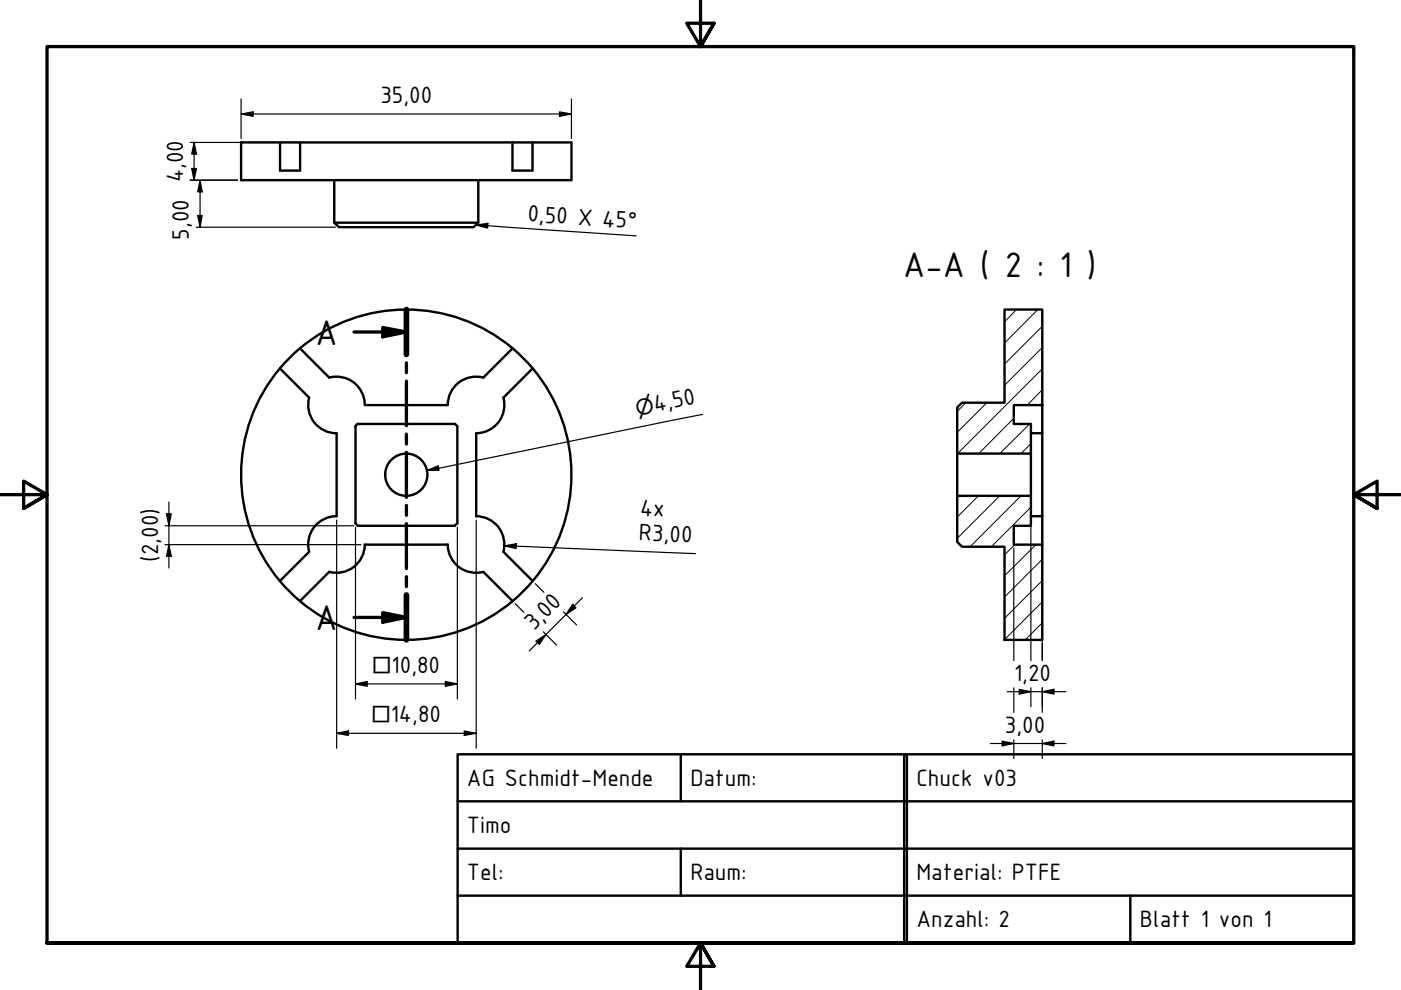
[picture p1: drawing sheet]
<svg xmlns="http://www.w3.org/2000/svg" width="297mm" height="210mm" viewBox="0 0 297 210" stroke-linecap="round" stroke-linejoin="round" font-family="sans-serif">
<!-- layer: Hatch (ISO) -->
<g fill="none" stroke="#000" stroke-width=".21">
<path d="M215.5 65.6l-2.5 2.6M220 65.6l-7 7.1M221 78.2l-18 18M221 73.7l-8 8M221 69.2l-8 8M204.8 85.4l-1.9 1.8M209.2 85.4l-6.3 6.3M214.9 88.7l-7.4 7.5M218.3 89.9l-6.3 6.3M218.6 94.1l-2.1 2.1M221 82.6l-3.2 3.3M203 105.1l-.1 .1"/>
<path d="M207.5 105.1l-4.6 4.5M212 105.1l-9.1 9M215.1 115.5l-2.1 2.1M216.5 105.1l-10.8 10.8M218.6 107.5l-8.4 8.4M219.6 115.5l-6.6 6.6M221 118.6l-8 8M221 132.1l-3.6 3.6M221 127.6l-8 8M221 123.1l-8 8"/>
</g>
<!-- layer: Visible (ISO) -->
<g fill="none" stroke="#000" stroke-width=".51">
<path d="M59.4 30.2h4.2v6h-4.2zM59.4 30.2h-8.3v8h70.1v-8h-8.3M63.6 30.2h45M70.9 38.2v9l1 1h28.5l1-1v-9M108.6 30.2h4.3v6h-4.3zM70.9 47.2h30.5M59.4 78.1l6.1 6.2M63.6 73.9l6.2 6.2a6 6 0 0 1 7.5 5.8h17.6a6 6 0 0 1 7.6-5.8l6.1-6.2M112.9 78.1l-6.2 6.2a6 6 0 0 1-5.8 7.6M213 65.6h8v20.3h-6.1v4h3.7v6.3h-15.7v-9.8l1.1-1h9zM65.5 84.3a6 6 0 0 0 5.8 7.6M71.4 91.9v17.5"/>
<path d="M75.4 90.3v20.7M75.8 89.9l-.5 .4M75.8 89.9h20.7M96.5 89.9l.4 .4 .1 20.7-.5 .4-20.7 .1-.5-.5M101 91.9v17.5M202.9 96.2v8.9M218.6 96.2v8.9M221 85.9v6h-2.4M221 91.9v17.5M65.5 117l-6.1 6.2M71.3 109.4a6 6 0 0 0-5.8 7.6M77.3 115.4a6 6 0 0 1-7.5 5.8"/>
<path d="M77.3 115.5h17.6M94.9 115.4a6 6 0 0 0 7.6 5.8M100.9 109.4a6 6 0 0 1 5.8 7.6l6.2 6.2M202.9 105.1h15.7v6.4h-3.7v4h6.1v20.2h-8v-19.8h-9l-1.1-1zM218.6 109.4h2.4v6.1M59.3 123.2a35 35 0 0 1 4.3-49.3 35 35 0 0 1 49.3 4.2 35 35 0 0 1-4.2 49.3M59.3 123.2l2.1 2.2 2.2 2M63.6 127.4a35 35 0 0 0 45.1 0M69.8 121.3l-6.2 6.1M102.5 121.3l6.1 6.1"/>
<circle cx="86.1" cy="100.7" r="4.5"/>
</g>
<!-- layer: Section Line (ISO) -->
<g fill="none" stroke="#000" stroke-width=".7">
<path d="M75.1 70.4h11.1M81.2 69.4l5 1-5 1zM86.2 65.6v9.6M86.2 76.9v2.1M86.2 80.8v9.5M86.2 92v2.1M86.2 95.9v9.5M86.2 107.2v2.1M86.2 111v9.6M75.1 130.9h11.1M81.2 129.9l5 1-5 1zM86.2 122.3v2.1"/>
<path d="M86.2 126.1v9.6"/>
</g>
<path d="M86.2 65.6v9.6M86.2 126.1v9.6" fill="none" stroke="#000" stroke-width="1.2"/>
<g fill="#000">
<path d="M81.2 69.4l5 1-5 1z" fill-rule="evenodd"/>
<path d="M81.2 129.9l5 1-5 1z" fill-rule="evenodd"/>
</g>
<!-- layer: Border (ISO) -->
<path d="M148.5 -.1v10l-2.9-5h5.8l-2.9 5 2.9-5M0 104.9h10l-5-2.9v5.8l5-2.9-5 2.9M297 104.9h-10l5-2.9v5.8l-5-2.9 5 2.9M10 199.9v-190h277v190h-277h277M151.4 204.9l-2.9-5 2.9 5h-5.8l2.9-5v10" fill="none" stroke="#000" stroke-width=".7"/>
<!-- layer: Title (ISO) -->
<path d="M97 159.9h190v40h-190zM144.3 159.9v10M191.7 159.9v40M192.3 159.9v40M97 179.9h190M97 169.9h190M144.3 179.9v10M97 189.9h190M239.6 189.9v10" fill="none" stroke="#000" stroke-width=".51"/>
<!-- layer: Dimension (ISO) -->
<g fill="none" stroke="#000" stroke-width=".25">
<path d="M40.3 38.2h10.1M40.3 30.2h22.5M40.6 35.7h1.1l-.6 2.5zM41.1 30.2l.6 2.5h-1.1zM41.1 30.2v8M42.4 38.2l.5 2.5h-1zM42.4 38.2v10M51.1 24.2l2.6-.5v1zM51.1 24.2h70.1M51.1 21v8.4M118.6 23.7l2.6 .5-2.6 .5zM121.2 21v8.4"/>
<path d="M41.6 48.2h29.5M41.9 45.7h1l-.5 2.5zM90.6 99.7l2.3-.9 .2 .9zM149 87.9l-58.4 11.8M35 111.5h40M35 115.5h41.5M35.3 108.9h1l-.5 2.6zM35.8 115.5l.5 2.5h-1zM35.8 106.5v13.9M71.4 110.3v48.4M75.4 111.8v36.4M97 111.8v36.4"/>
<path d="M101 110.3v48.4M106.9 115.7l2.6-.4-.1 1zM106.9 115.7l40.5 1.7M214.9 116.2v23.9M218.6 106v34.1M221 110.3v29.8M109.2 128l1.9 1.8M113.5 123.7l1.8 1.9M113.6 135.9l2.2-1.4-1.4 2.1zM115.2 134l2.8 2.8M119.4 129.7l2.8 2.8M121.4 128.1l.7 .8-2.1 1.4z"/>
<path d="M123.5 126.7l-11.3 11.3M71.4 155.5l2.5-.5v.9zM71.4 155.5h29.6M75.4 145l2.5-.5v1zM75.4 145h21.6M94.4 144.5l2.6 .5-2.6 .5zM98.4 155l2.6 .5-2.6 .4zM210 157.6h16M212.5 157.1l2.4 .5-2.4 .6zM213.6 146.7h12.4M214.9 145.8v5.2M214.9 156.9v3.9"/>
<path d="M216.1 146.1l2.5 .6-2.5 .5zM218.6 145.8v4M221 157.6l2.5-.5v1.1zM221 146.7l2.5-.6v1.1zM221 145.8v5.2M221 156.9v3.9"/>
</g>
<g fill="#000">
<path d="M40.6 35.7h1.1l-.6 2.5z" fill-rule="evenodd"/>
<path d="M41.1 30.2l.6 2.5h-1.1z" fill-rule="evenodd"/>
<path d="M51.1 24.2l2.6-.5v1z" fill-rule="evenodd"/>
<path d="M118.6 23.7l2.6 .5-2.6 .5z" fill-rule="evenodd"/>
<path d="M41.9 45.7h1l-.5 2.5z" fill-rule="evenodd"/>
<path d="M42.4 38.2l.5 2.5h-1z" fill-rule="evenodd"/>
<path d="M90.6 99.7l2.3-.9 .2 .9z" fill-rule="evenodd"/>
<path d="M35.3 108.9h1l-.5 2.6z" fill-rule="evenodd"/>
<path d="M35.8 115.5l.5 2.5h-1z" fill-rule="evenodd"/>
<path d="M106.9 115.7l2.6-.4-.1 1z" fill-rule="evenodd"/>
<path d="M113.6 135.9l2.2-1.4-1.4 2.1z" fill-rule="evenodd"/>
<path d="M121.4 128.1l.7 .8-2.1 1.4z" fill-rule="evenodd"/>
<path d="M71.4 155.5l2.5-.5v.9z" fill-rule="evenodd"/>
<path d="M75.4 145l2.5-.5v1z" fill-rule="evenodd"/>
<path d="M94.4 144.5l2.6 .5-2.6 .5z" fill-rule="evenodd"/>
<path d="M98.4 155l2.6 .5-2.6 .4z" fill-rule="evenodd"/>
<path d="M212.5 157.1l2.4 .5-2.4 .6z" fill-rule="evenodd"/>
<path d="M216.1 146.1l2.5 .6-2.5 .5z" fill-rule="evenodd"/>
<path d="M221 157.6l2.5-.5v1.1z" fill-rule="evenodd"/>
<path d="M221 146.7l2.5-.6v1.1z" fill-rule="evenodd"/>
</g>
<!-- layer: Symbol (ISO) -->
<path d="M100.9 47.7l2.5-.4v1.1zM100.9 47.7l34 2.3" fill="none" stroke="#000" stroke-width=".25"/>
<path d="M100.9 47.7l2.5-.4v1.1z" fill-rule="evenodd" fill="#000"/>
<g font-size="8.1">
<text x="191.5" y="58.6">A-A ( 2 : 1 )</text>
<text x="66.9" y="73.1">A</text>
<text x="66.9" y="133.5">A</text>
</g>
<g font-size="5.4">
<text x="80.6" y="21.9">35,00</text>
<text x="38.9" y="38.6" transform="rotate(-90 38.9 38.6)">4,00</text>
<text x="111.8" y="47" transform="rotate(4 111.8 47)">0,50 X 45°</text>
<text x="40.1" y="50.8" transform="rotate(-90 40.1 50.8)">5,00</text>
<text x="138.9" y="87.3" transform="rotate(-12 138.9 87.3)">4,50</text>
<text x="135.6" y="109.3" transform="rotate(2 135.6 109.3)">4x</text>
<text x="33.5" y="119.2" transform="rotate(-90 33.5 119.2)">(2,00)</text>
<text x="135.4" y="114.6" transform="rotate(2 135.4 114.6)">R3,00</text>
<text x="113.2" y="133.8" transform="rotate(-45 113.2 133.8)">3,00</text>
<text x="83" y="142.7">10,80</text>
<text x="215" y="144.4">1,20</text>
<text x="82.9" y="153.1">14,80</text>
<text x="213" y="155.4">3,00</text>
<text x="99" y="166.7">AG Schmidt-Mende</text>
<text x="146.4" y="166.7">Datum:</text>
<text x="194.3" y="166.7">Chuck v03</text>
<text x="99" y="176.6">Timo</text>
<text x="99" y="186.7">Tel:</text>
<text x="146.4" y="186.7">Raum:</text>
<text x="194.3" y="186.7">Material: PTFE</text>
<text x="194.3" y="196.6">Anzahl: 2</text>
<text x="241.7" y="196.6">Blatt 1 von 1</text>
</g>
<g font-size="4.6">
<text x="135.1" y="88.1" transform="rotate(-12 135.1 88.1)">⌀</text>
<text x="78.9" y="142.7">□</text>
<text x="78.7" y="153.1">□</text>
</g>
</svg>
